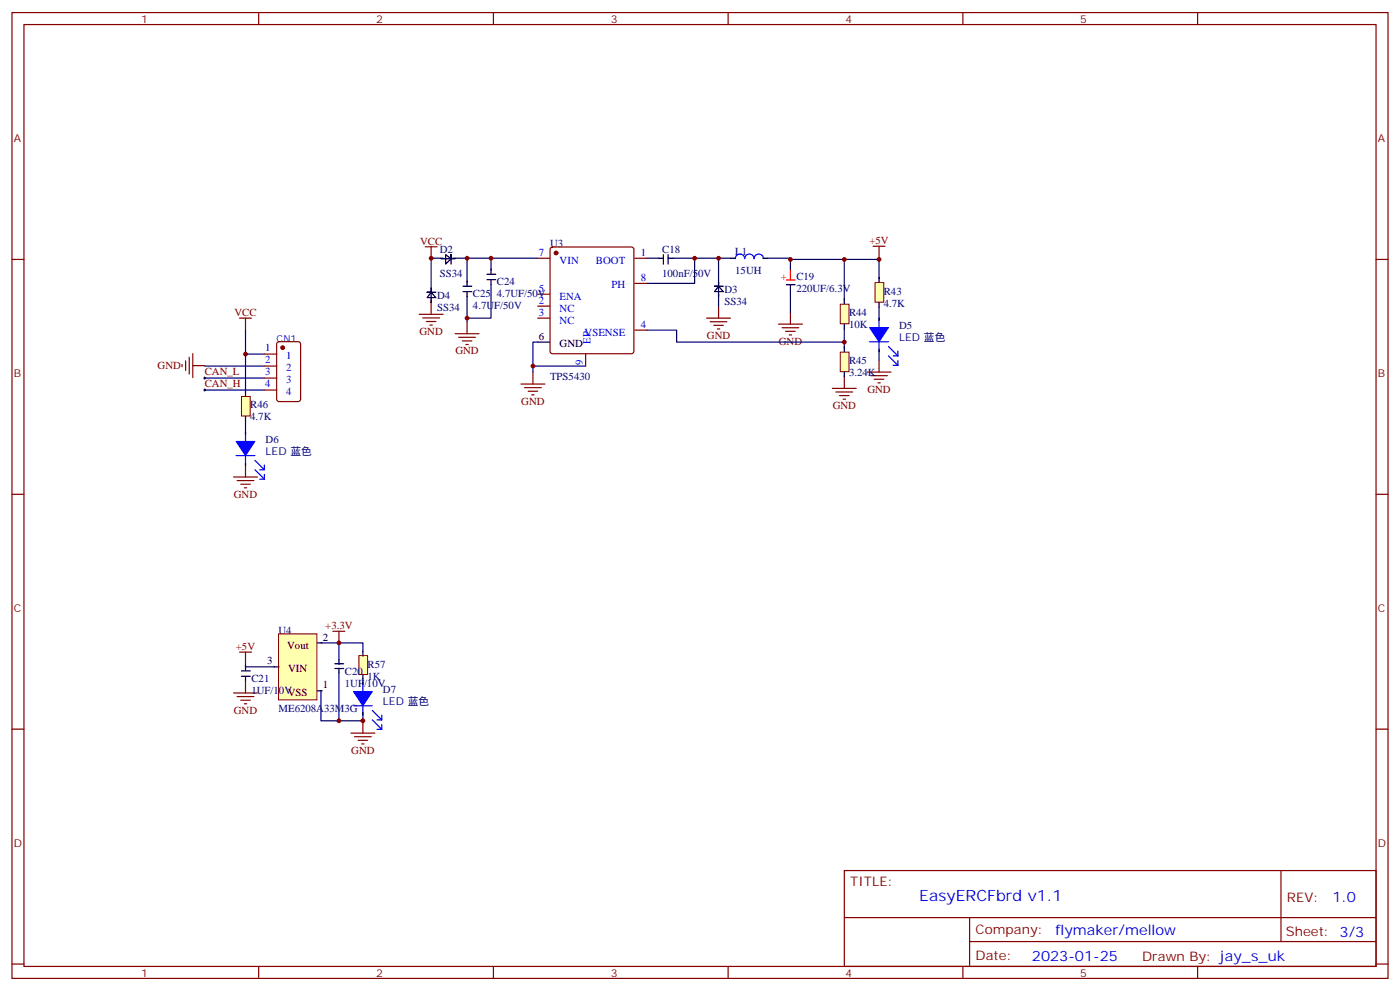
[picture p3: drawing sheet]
<svg xmlns="http://www.w3.org/2000/svg" width="412mm" height="292mm" viewBox="0 0 412 292" stroke-linecap="round" stroke-linejoin="round" font-family="sans-serif">
<g fill="none" stroke="#800000" stroke-width=".35">
<path d="M125.2 72.7h3.6M127 72.7v3.5M257.2 72.5h3.5M258.9 72.5v3.5M70.6 93.7h3.5M72.3 93.7v3.5M123.5 92.5h7M124.5 93.6h5M125.6 94.7h2.8M126.6 95.7h.8M127 89v3.5M134.1 98.2h7"/>
<path d="M135.1 99.3h5M137.6 94.7v3.5M208.1 93.7h7.1M209.2 94.7h4.9M210.3 95.8h2.8M211.3 96.8h.7M211.7 90.1v3.6M229.3 95.4h7.1M230.4 96.5h4.9M231.4 97.5h2.8M232.5 98.6h.7M232.8 91.9v3.5"/>
<path d="M53.6 107.3v.7M54.7 106.2v2.9M55.7 105.2v4.9M56.8 107.6h3.5M56.8 104.1v7.1M136.2 100.4h2.8M137.2 101.4h.7M153.5 113.1h7M154.5 114.1h5M155.6 115.2h2.8M156.6 116.2h.7M157 109.5v3.6"/>
<path d="M245.2 114.3h7M246.2 115.4h5M247.3 116.5h2.8M248.4 117.5h.7M248.7 110.8v3.5M255.4 109.5h7.1M256.5 110.6h4.9M257.5 111.7h2.8M258.6 112.7h.7M258.9 106v3.5M72.3 136.9v3.5M68.8 140.4h7"/>
<path d="M69.8 141.5h5M70.9 142.5h2.8M72 143.6h.7M70.6 192h3.5M72.3 192v3.5M98.1 185.8h3.5M99.8 185.8v3.6M68.8 204h7M69.8 205.1h5M70.9 206.1h2.8M72 207.2h.7M72.3 200.5v3.5"/>
<path d="M103.4 215.8h7M104.4 216.9h5M105.5 217.9h2.8M106.5 219h.7M106.9 212.3v3.5"/>
</g>
<path d="M60 111.3h.7M60 114.8h.7M60.3 110.9v.8M60.3 114.5v.7" fill="none" stroke="#000" stroke-width=".29"/>
<g fill="none" stroke="#000080" stroke-width=".35">
<path d="M129.8 76h-2.8v8.8M134.1 76h3.5M144.6 76v3.6M158.4 76h-20.8v7.1M190.5 76h3.5M198.3 76h16.9M204.6 76v7.4h-14.1M211.7 76v7.1M226.1 76h6.7v.4M248.7 76.4v12M258.9 76.4h-26.1v3.2M258.9 76v6"/>
<path d="M72.3 97.2v7M137.6 87.3v6.4M144.6 83.8v9.9h-7v1M190.5 97.2h8.8v3.5h49.4v1.8M211.7 87.3v2.8M232.8 86.6v5.3M248.7 96.8v3.9M258.9 90.5v3.2M60.3 107.8h17.7M60.3 111.3h17.7M60.3 114.8h17.7M78 104.2h-5.7v11.3"/>
<path d="M158.4 100.7h-1.4v7.1M172.5 107.8h-15.5v1.7M258.9 103.5v2.5M72.3 124v3.2M72.3 195.6v.7h8.5M94.5 189.3h5.3M99.8 189.3h7.1v2.4M99.8 189.3v4.9M99.8 198.1v14.1M106.9 199.8v1.1M94.5 203.4v8.8h12.4v-1.8"/>
</g>
<path d="M158.4 76h3.5M162.3 72.9l.4-.2h23.3l.5 .2 .2 .5v30l-.2 .5-.5 .2h-23.3l-.5-.2-.2-.5v-30zM187 76h3.5M158.4 90.1h3.5M158.4 93.7h3.5M158.4 86.6h3.5M187 97.2h3.5M187 83.4h3.5M172.5 104.2v3.6" fill="none" stroke="#870000" stroke-width=".35"/>
<circle cx="163.8" cy="74.5" r=".53" fill="#870000" stroke="#870000" stroke-width=".35"/>
<g fill="none" stroke="#000" stroke-width=".35">
<path d="M144.6 79.2v1.4M194 76h1.4M195.4 75v2.7M196.8 75v2.7M196.9 76h1.4M215.2 76h1.4M224.7 76h1.4M136.4 85.9h2.6M136.4 84.3h2.6M137.6 82.7v1.4M137.6 85.9v1.4M143.5 82.3h2.5"/>
<path d="M143.5 80.7h2.5M144.6 82.4v1.4M211.7 83.8v-.7v1.2l-1.2 1.6h2.6l-1.4-1.6h-1.2h2.6M211.7 84.3v3M158.4 100.7h3.5"/>
</g>
<path d="M224.9 76.1a1.39 1.39 0 0 0-1.4-1.3 1.39 1.39 0 0 0-1.4 1.3 1.39 1.39 0 0 0-1.3-1.3 1.39 1.39 0 0 0-1.4 1.3 1.39 1.39 0 0 0-1.4-1.3 1.39 1.39 0 0 0-1.4 1.3" fill="none" stroke="#00f" stroke-width=".35"/>
<path d="M247.5 89.6h2.6v5.7h-2.6z" fill="#ffffb0" stroke="#800000" stroke-width=".29"/>
<path d="M248.7 88v1.4M248.7 95.4v1.4" fill="none" stroke="#000" stroke-width=".35"/>
<path d="M247.5 103.7h2.6v5.7h-2.6z" fill="#ffffb0" stroke="#800000" stroke-width=".29"/>
<path d="M129.8 76h.7M129.9 76.2h3M133.4 76h.7M134.1 76.2h-1.2l-1.6-1.2v2.7l1.6-1.5v-1.2v2.7M231.6 83.8h2.6M232.8 83.8v2.8M258.9 93.7v.7M248.7 102.1v1.4M248.7 109.6v1.3M258.9 102.8v.7" fill="none" stroke="#000" stroke-width=".35"/>
<path d="M232.8 79.6v2.7M231.6 82.4h2.6" fill="none" stroke="#f00" stroke-width=".35"/>
<path d="M258.9 93.7v9.7M256.2 100.6h5.5M261.7 102l2.8 2.8M261.7 104.8l2.8 2.8M263.1 104.8h1.4M263.1 107.6h1.4M264.5 103.4v1.4M264.5 106.2v1.4" fill="none" stroke="#00f" stroke-width=".35"/>
<path d="M256.2 96.4h5.5l-2.8 4.2z" fill="#00f" stroke="#00f" stroke-width=".29"/>
<path d="M257.8 83.2h2.5v5.8h-2.5z" fill="#ffffb0" stroke="#800000" stroke-width=".29"/>
<path d="M127 85.5v-.7v1.2l-1.2 1.6h2.6l-1.4-1.6h-1.2h2.6M127 86v3.1M258.9 81.7v1.4M258.9 89.1v1.4M72.3 127.2v.7M72.3 136.4v.7" fill="none" stroke="#000" stroke-width=".35"/>
<path d="M69.5 134.1h5.6M72.3 127.2v9.7M75.1 135.5l2.8 2.8M75.1 138.3l2.8 2.8M76.5 138.3h1.4M77.9 136.9v1.4M77.9 139.7v1.4M76.5 141.1h1.4" fill="none" stroke="#00f" stroke-width=".35"/>
<path d="M69.5 130h5.6l-2.8 4.1z" fill="#00f" stroke="#00f" stroke-width=".29"/>
<path d="M71.1 116.7h2.6v5.8h-2.6z" fill="#ffffb0" stroke="#800000" stroke-width=".29"/>
<path d="M72.3 115.2v1.4M72.3 122.6v1.4M106.9 200.9v.7M106.9 209.7v.7" fill="none" stroke="#000" stroke-width=".35"/>
<path d="M78 104.2h3.5M78 107.8h3.5M78 111.3h3.5M78 114.8h3.5M81.7 100.8l.5-.2h5.6l.7 .4v16.5l-.4 .7h-5.9l-.7-.4v-16.5z" fill="none" stroke="#870000" stroke-width=".35"/>
<circle cx="83.3" cy="102.3" r=".53" fill="#870000" stroke="#870000" stroke-width=".35"/>
<path d="M104.1 207.8h5.6M106.9 200.8v9.7M109.7 209.2l2.7 2.7M109.7 211.9l2.7 2.8M111.1 211.9h1.3M111.1 214.7h1.3M112.4 210.5v1.4M112.4 213.3v1.4" fill="none" stroke="#00f" stroke-width=".35"/>
<path d="M104.1 203.6h5.6l-2.8 4.2z" fill="#00f" stroke="#00f" stroke-width=".29"/>
<path d="M105.7 193h2.6v5.6h-2.6z" fill="#ffffb0" stroke="#800000" stroke-width=".29"/>
<path d="M106.9 191.7v1.4M106.9 198.5v1.3" fill="none" stroke="#000" stroke-width=".35"/>
<path d="M82 186.6h11.4v19.4h-11.4z" fill="#ffffb0" stroke="#800000" stroke-width=".29"/>
<path d="M71.1 197.5h2.6M71.1 199.1h2.6M72.3 196v1.4M72.3 199.2v1.4M80.8 196.3h1.4M93.5 189.3h1.4M98.6 195.4h2.6M98.6 196.8h2.6M99.8 194.2v1.4M99.8 196.7v1.4M93.5 203.4h1.4" fill="none" stroke="#000" stroke-width=".35"/>
<g fill="none" stroke="#870000" stroke-width=".35">
<path d="M3.5 3.7h405.4v284.3h-405.4zM7.1 7.2h398.2v277.3h-398.2zM76.2 3.7v3.5M145.3 3.7v3.5M214.5 3.7v3.5M283.6 3.7v3.5M352.8 3.7v3.5M3.5 76.4h3.6M405.3 76.4h3.6M3.5 145.5h3.6M405.3 145.5h3.6M3.5 214.7h3.6"/>
<path d="M405.3 214.7h3.6M248.7 256.3h156.6v28.2h-156.6zM377.3 256.3v20.9M248.7 270.1h156.5M285.6 277.2h119.6M285.6 270.1v14.2M3.5 283.8h3.6M76.2 284.5v3.5M145.3 284.5v3.5M214.5 284.5v3.5M283.6 284.5v3.5M352.8 284.5v3.5"/>
<path d="M405.3 283.8h3.6"/>
</g>
<g fill="#800000">
<circle cx="72.3" cy="104.2" r=".71"/>
<circle cx="99.8" cy="212.2" r=".71"/>
<circle cx="99.8" cy="189.3" r=".71"/>
<circle cx="106.9" cy="212.2" r=".71"/>
<circle cx="127" cy="76" r=".71"/>
<circle cx="137.6" cy="93.7" r=".71"/>
<circle cx="137.6" cy="76" r=".71"/>
<circle cx="144.6" cy="76" r=".71"/>
<circle cx="157" cy="107.8" r=".71"/>
<circle cx="204.6" cy="76" r=".71"/>
<circle cx="211.7" cy="76" r=".71"/>
<circle cx="232.8" cy="76.4" r=".71"/>
<circle cx="248.7" cy="100.7" r=".71"/>
<circle cx="248.7" cy="76.4" r=".71"/>
<circle cx="258.9" cy="76.4" r=".71"/>
</g>
<text font-size="4.6" fill="#00f" x="270.8" y="265.3">EasyERCFbrd v1.1</text>
<g font-size="4.2" fill="#00f">
<text x="392.5" y="265.6">1.0</text>
<text x="310.9" y="275.1">flymaker/mellow</text>
<text x="304" y="282.9">2023-01-25</text>
</g>
<g font-size="3.9" fill="#800">
<text x="250.5" y="260.9">TITLE:</text>
<text x="379.1" y="265.6">REV:</text>
<text x="287.4" y="275.1">Company:</text>
<text x="378.7" y="275.7">Sheet: 3/3</text>
<text x="287.4" y="282.8">Date:</text>
<text x="336.4" y="282.8">Drawn By: jay_s_uk</text>
</g>
<g font-size="3.2" fill="#800">
<text x="41.6" y="6.7">1</text>
<text x="110.8" y="6.7">2</text>
<text x="179.9" y="6.7">3</text>
<text x="249.1" y="6.7">4</text>
<text x="318.2" y="6.7">5</text>
<text x="4.1" y="41.8">A</text>
<text x="405.9" y="41.8">A</text>
<text x="4.1" y="110.9">B</text>
<text x="405.9" y="110.9">B</text>
<text x="4.1" y="180.1">C</text>
<text x="405.9" y="180.1">C</text>
<text x="4.1" y="249.2">D</text>
<text x="405.9" y="249.2">D</text>
<text x="41.6" y="287.5">1</text>
<text x="110.8" y="287.5">2</text>
<text x="179.9" y="287.5">3</text>
<text x="249.1" y="287.5">4</text>
<text x="318.2" y="287.5">5</text>
</g>
<g font-size="3.2" fill="#800000">
<text x="256.1" y="71.9">+5V</text>
<text x="123.8" y="72">VCC</text>
<text x="69.1" y="93">VCC</text>
<text x="123.6" y="98.6">GND</text>
<text x="208.2" y="99.7">GND</text>
<text x="229.4" y="101.5">GND</text>
<text x="134.2" y="104.3">GND</text>
<text x="46.4" y="108.6">GND</text>
<text x="60.3" y="110.5">CAN_L</text>
<text x="60.3" y="114.1">CAN_H</text>
<text x="153.6" y="119.1">GND</text>
<text x="255.5" y="115.6">GND</text>
<text x="245.3" y="120.4">GND</text>
<text x="68.9" y="146.5">GND</text>
<text x="95.8" y="185.2">+3.3V</text>
<text x="69.5" y="191.3">+5V</text>
<text x="68.9" y="210.1">GND</text>
<text x="103.5" y="221.9">GND</text>
</g>
<g font-size="3.2" fill="#000080">
<text x="129.5" y="74.6">D2</text>
<text x="162" y="72.7">U3</text>
<text x="195.1" y="74.6">C18</text>
<text x="216.6" y="75">L1</text>
<text x="129.5" y="81.6">SS34</text>
<text x="146.4" y="83.9">C24</text>
<text x="195.1" y="81.6">100nF/50V</text>
<text x="216.6" y="80.8">15UH</text>
<text x="234.6" y="82.4">C19</text>
<text x="128.7" y="88">D4</text>
<text x="139.3" y="87.4">C25</text>
<text x="146.4" y="87.4">4.7UF/50V</text>
<text x="213.4" y="89.8">SS34</text>
<text x="213.4" y="86.3">D3</text>
<text x="234.6" y="86">220UF/6.3V</text>
<text x="260.3" y="86.7">R43</text>
<text x="128.7" y="91.5">SS34</text>
<text x="139.3" y="91">4.7UF/50V</text>
<text x="250.1" y="93.1">R44</text>
<text x="260.3" y="90.3">4.7K</text>
<text x="250.1" y="96.6">10K</text>
<text x="264.8" y="100.5">LED 蓝色</text>
<text x="264.8" y="96.8">D5</text>
<text x="250.1" y="107.2">R45</text>
<text x="162" y="111.8">TPS5430</text>
<text x="250.1" y="110.7">3.24K</text>
<text x="73.7" y="123.8">4.7K</text>
<text x="73.7" y="120.3">R46</text>
<text x="78.2" y="130.4">D6</text>
<text x="78.2" y="134">LED 蓝色</text>
<text x="82" y="186.6">U4</text>
<text x="108.3" y="196.5">R57</text>
<text x="74.1" y="200.7">C21</text>
<text x="101.6" y="202.1">1UF/10V</text>
<text x="101.6" y="198.6">C20</text>
<text x="108.3" y="200.1">1K</text>
<text x="112.8" y="204">D7</text>
<text x="74.1" y="204.2">1UF/10VVSS</text>
<text x="82" y="209.6">ME6208A33M3G</text>
<text x="112.8" y="207.7">LED 蓝色</text>
</g>
<g font-size="3.2" fill="#00f">
<text x="158.7" y="75.5">7</text>
<text x="164.8" y="77.8">VIN</text>
<text x="175.5" y="77.8">BOOT</text>
<text x="188.7" y="75.5">1</text>
<text x="188.7" y="82.6">8</text>
<text x="158.7" y="89.5">2</text>
<text x="158.7" y="86.1">5</text>
<text x="164.8" y="88.4">ENA</text>
<text x="180.1" y="84.9">PH</text>
<text x="158.7" y="93.1">3</text>
<text x="164.8" y="91.8">NC</text>
<text x="164.8" y="95.4">NC</text>
<text x="172.2" y="98.8">VSENSE</text>
<text x="174" y="101.3" transform="rotate(-90 174 101.3)">EP</text>
<text x="188.7" y="96.5">4</text>
<text x="78.1" y="103.4">1</text>
<text x="78.1" y="106.9">2</text>
<text x="84.3" y="105.7">1</text>
<text x="171.7" y="107.4" transform="rotate(-90 171.7 107.4)">9</text>
<text x="78.1" y="110.5">3</text>
<text x="78.1" y="114">4</text>
<text x="84.3" y="109.2">2</text>
<text x="84.3" y="112.8">3</text>
<text x="84.3" y="116.3">4</text>
</g>
<text font-size="3.2" fill="#f00" x="230.1" y="82.4">+</text>
<g font-size="3.2">
<text x="158.7" y="100">6</text>
<text x="164.8" y="102.2">GND</text>
<text x="84.6" y="191">Vout</text>
<text x="95.1" y="188.7">2</text>
<text x="78.7" y="195.6">3</text>
<text x="84.9" y="197.9">VIN</text>
<text x="95.1" y="202.6">1</text>
</g>
<text font-size="2.8" fill="#00f" x="81.5" y="100.6">CN1</text>
</svg>
